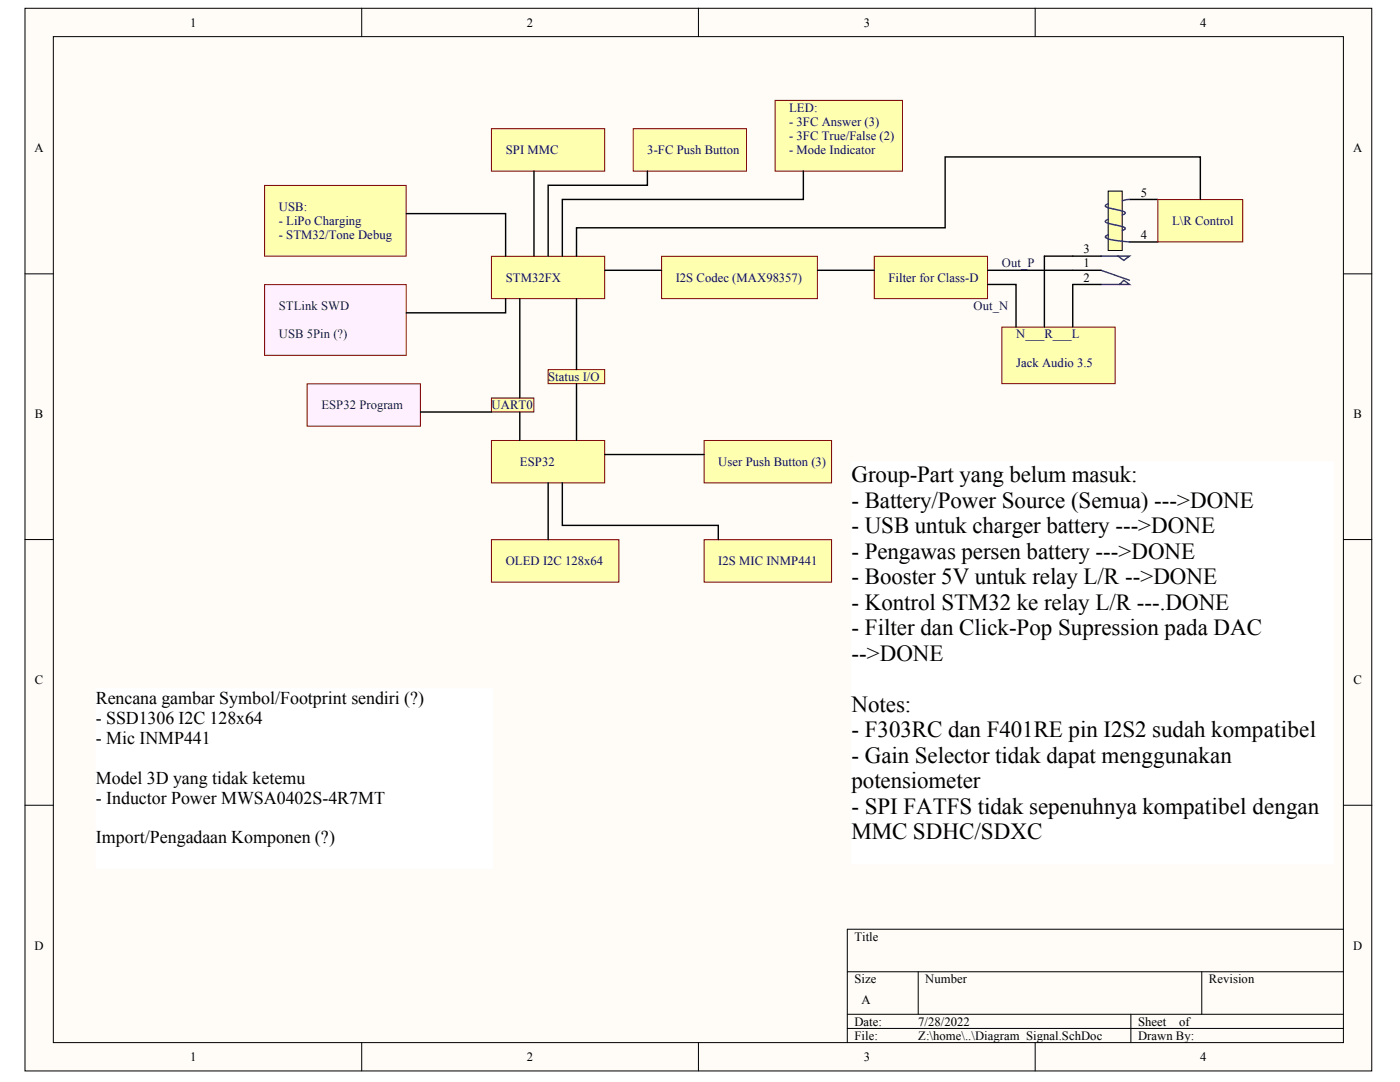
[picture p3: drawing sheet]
<svg xmlns="http://www.w3.org/2000/svg" width="279mm" height="216mm" viewBox="0 0 279 216" stroke-linecap="round" stroke-linejoin="round" font-family="sans-serif">
<g fill="#fffcf8" stroke="#000" stroke-width=".2">
<path d="M5 1.7h268.8v212h-268.8z"/>
<path d="M10.6 7.3h257.5v200.7h-257.5z"/>
</g>
<g fill="none" stroke="#000" stroke-width=".2">
<path d="M72.2 1.6v5.7M139.4 1.6v5.7M206.6 1.6v5.7M5 54.6h5.6M268.1 54.6h5.7M5 107.7h5.6M268.1 107.7h5.7M5 160.7h5.6M268.1 160.7h5.7M169.1 193.9h99M183.2 193.9v8.5M239.8 193.9v8.5"/>
<path d="M268.1 185.4h-99v22.6M72.2 208v5.7M139.4 208v5.7M169.1 202.4h99M169.1 205.2h99M206.6 208v5.7M225.7 202.4v5.6"/>
</g>
<g fill="#ffffb0" stroke="#800000" stroke-width=".2">
<path d="M109.4 73.8h11.3v2.8h-11.3z"/>
<path d="M98.1 79.4h8.4v2.8h-8.4z"/>
<path d="M52.8 37h28.3v14.1h-28.3z"/>
</g>
<path d="M52.8 56.8h28.3v14.1h-28.3z" fill="#fff0ff" stroke="#800000" stroke-width=".2"/>
<path d="M98.1 51.1h22.6v8.5h-22.6z" fill="#ffffb0" stroke="#800000" stroke-width=".2"/>
<path d="M81.1 42.6h19.8v8.5M100.9 59.6v2.8h-19.8" fill="none" stroke="#000" stroke-width=".28"/>
<path d="M98.1 25.7h22.6v8.4h-22.6z" fill="#ffffb0" stroke="#800000" stroke-width=".2"/>
<path d="M106.6 34.1v17" fill="none" stroke="#000" stroke-width=".28"/>
<path d="M126.4 25.7h22.6v8.4h-22.6z" fill="#ffffb0" stroke="#800000" stroke-width=".2"/>
<path d="M129.2 34.1v2.9h-19.8v14.1" fill="none" stroke="#000" stroke-width=".28"/>
<path d="M154.7 20h25.4v14.1h-25.4z" fill="#ffffb0" stroke="#800000" stroke-width=".2"/>
<path d="M160.3 34.1v5.7h-48.1v11.3" fill="none" stroke="#000" stroke-width=".28"/>
<path d="M132 51.1h31.1v8.5h-31.1z" fill="#ffffb0" stroke="#800000" stroke-width=".2"/>
<path d="M120.7 53.9h11.3" fill="none" stroke="#000" stroke-width=".28"/>
<path d="M221.2 38.1h2.8v11.9h-2.8z" fill="#ffffb0" stroke="#000" stroke-width=".2"/>
<path d="M225.4 39.8l-1.4 .3M219.7 56.8h5.7l-1.1-.9-.9 .9M219.7 51.1h5.7l-1.1 .9-1.2-.9M219.7 53.9l5.7 2M221.2 40.6l-.6 .4a1.57 1.57 0 0 0 1.4 .7l1.6 .3a.92 .92 0 0 1 1 .5l-.6 .4M221.2 46.9a.39 .39 0 0 0-.5 .3 .39 .39 0 0 0 .4 .4l1.3 .3 3 .4M221.2 43.8l-.6 .3a1.57 1.57 0 0 0 1.4 .7l1.6 .3a.92 .92 0 0 1 1 .6l-.6 .3" fill="none" stroke="#00f" stroke-width=".28"/>
<path d="M225.4 39.8h5.7M214.1 53.9h5.6M214.1 56.8h5.6M214.1 51.1h5.6M225.4 48.3h5.7" fill="none" stroke="#000" stroke-width=".28"/>
<path d="M174.5 51.1h22.6v8.5h-22.6z" fill="#ffffb0" stroke="#800000" stroke-width=".2"/>
<path d="M163.2 53.9h11.3" fill="none" stroke="#000" stroke-width=".28"/>
<path d="M199.9 65.3h22.6v11.3h-22.6z" fill="#ffffb0" stroke="#800000" stroke-width=".2"/>
<path d="M197.1 56.8h5.7v8.4M197.1 53.9h17M214.1 51.1h-5.7v14.1M214.1 56.8v8.4" fill="none" stroke="#000" stroke-width=".28"/>
<path d="M98.1 87.9h22.6v8.5h-22.6z" fill="#ffffb0" stroke="#800000" stroke-width=".2"/>
<path d="M61.3 76.6h22.6v8.4h-22.6z" fill="#fff0ff" stroke="#800000" stroke-width=".2"/>
<g fill="#ffffb0" stroke="#800000" stroke-width=".2">
<path d="M98.1 107.7h25.4v8.4h-25.4z"/>
<path d="M140.5 107.7h25.5v8.4h-25.5z"/>
</g>
<path d="M109.4 96.4v11.3M112.2 96.4v8.4h31.1v2.9" fill="none" stroke="#000" stroke-width=".28"/>
<path d="M140.5 87.9h25.5v8.5h-25.5z" fill="#ffffb0" stroke="#800000" stroke-width=".2"/>
<path d="M103.7 59.6v19.8M115.1 59.6v14.1M115.1 76.6v11.3M83.9 82.2h14.2M103.7 82.2v5.7M120.7 90.7h19.8" fill="none" stroke="#000" stroke-width=".28"/>
<path d="M19.1 137.4h79.2v35.9h-79.2z" fill="#fff" stroke="#fff" stroke-width=".2"/>
<path d="M231.1 39.8h16.9v8.5h-16.9z" fill="#ffffb0" stroke="#800000" stroke-width=".2"/>
<path d="M239.6 39.8v-8.5h-51v14.2h-73.5v5.6" fill="none" stroke="#000" stroke-width=".28"/>
<path d="M169.9 92.1h96.2v80.3h-96.2z" fill="#fff" stroke="#fff" stroke-width=".2"/>
<g font-size="4.6">
<text x="170" y="96.2">Group-Part yang belum masuk:</text>
<text x="170" y="101.3">- Battery/Power Source (Semua) ---&gt;DONE</text>
<text x="170" y="106.4">- USB untuk charger battery ---&gt;DONE</text>
<text x="170" y="111.5">- Pengawas persen battery ---&gt;DONE</text>
<text x="170" y="116.6">- Booster 5V untuk relay L/R --&gt;DONE</text>
<text x="170" y="121.7">- Kontrol STM32 ke relay L/R ---.DONE</text>
<text x="170" y="126.7">- Filter dan Click-Pop Supression pada DAC</text>
<text x="170" y="131.8">--&gt;DONE</text>
<text x="170" y="142">Notes:</text>
<text x="170" y="147.1">- F303RC dan F401RE pin I2S2 sudah kompatibel</text>
<text x="170" y="152.2">- Gain Selector tidak dapat menggunakan</text>
<text x="170" y="157.3">potensiometer</text>
<text x="170" y="162.4">- SPI FATFS tidak sepenuhnya kompatibel dengan</text>
<text x="170" y="167.5">MMC SDHC/SDXC</text>
</g>
<g font-size="3.6">
<text x="19.1" y="140.5">Rencana gambar Symbol/Footprint sendiri (?)</text>
<text x="19.1" y="144.5">- SSD1306 I2C 128x64</text>
<text x="19.1" y="148.4">- Mic INMP441</text>
<text x="19.1" y="156.4">Model 3D yang tidak ketemu</text>
<text x="19.1" y="160.3">- Inductor Power MWSA0402S-4R7MT</text>
<text x="19.1" y="168.2">Import/Pengadaan Komponen (?)</text>
</g>
<g font-size="2.5">
<text x="37.9" y="5.3">1</text>
<text x="105.2" y="5.3">2</text>
<text x="172.4" y="5.3">3</text>
<text x="239.5" y="5.3">4</text>
<text x="6.9" y="30.4">A</text>
<text x="270" y="30.4">A</text>
<text x="227.7" y="39.3">5</text>
<text x="227.7" y="47.7">4</text>
<text x="216.2" y="53.4">1</text>
<text x="216.2" y="50.5">3</text>
<text x="216.2" y="56.2">2</text>
<text x="7" y="83.4">B</text>
<text x="270.1" y="83.4">B</text>
<text x="7" y="136.4">C</text>
<text x="270.1" y="136.4">C</text>
<text x="6.9" y="189.5">D</text>
<text x="170.5" y="187.7">Title</text>
<text x="270" y="189.5">D</text>
<text x="170.5" y="196.2">Size</text>
<text x="184.7" y="196.2">Number</text>
<text x="241.3" y="196.2">Revision</text>
<text x="171.9" y="200.4">A</text>
<text x="170.5" y="204.7">Date:</text>
<text x="170.5" y="207.5">File:</text>
<text x="183.3" y="204.7">7/28/2022</text>
<text x="183.3" y="207.5">Z:\home\..\Diagram_Signal.SchDoc</text>
<text x="227.1" y="204.7">Sheet</text>
<text x="227.1" y="207.5">Drawn By:</text>
<text x="235.3" y="204.7">of</text>
<text x="37.9" y="211.7">1</text>
<text x="105.2" y="211.7">2</text>
<text x="172.4" y="211.7">3</text>
<text x="239.5" y="211.7">4</text>
</g>
<g font-size="2.5" fill="#000080">
<text x="157.5" y="22.3">LED:</text>
<text x="157.5" y="25.1">- 3FC Answer (3)</text>
<text x="157.5" y="28">- 3FC True/False (2)</text>
<text x="100.9" y="30.8">SPI MMC</text>
<text x="129.2" y="30.8">3-FC Push Button</text>
<text x="157.5" y="30.8">- Mode Indicator</text>
<text x="55.6" y="42.1">USB:</text>
<text x="55.6" y="44.9">- LiPo Charging</text>
<text x="55.6" y="47.7">- STM32/Tone Debug</text>
<text x="233.9" y="44.9">L\R Control</text>
<text x="200" y="53.4">Out_P</text>
<text x="100.9" y="56.2">STM32FX</text>
<text x="134.8" y="56.2">I2S Codec (MAX98357)</text>
<text x="177.3" y="56.2">Filter for Class-D</text>
<text x="55.6" y="61.9">STLink SWD</text>
<text x="194.3" y="61.9">Out_N</text>
<text x="55.6" y="67.5">USB 5Pin (?)</text>
<text x="202.8" y="67.5">N___R___L</text>
<text x="109.4" y="76">Status I/O</text>
<text x="202.8" y="73.2">Jack Audio 3.5</text>
<text x="64.1" y="81.6">ESP32 Program</text>
<text x="98.1" y="81.6">UART0</text>
<text x="103.8" y="93">ESP32</text>
<text x="143.3" y="93">User Push Button (3)</text>
<text x="100.9" y="112.8">OLED I2C 128x64</text>
<text x="143.3" y="112.8">I2S MIC INMP441</text>
</g>
</svg>
